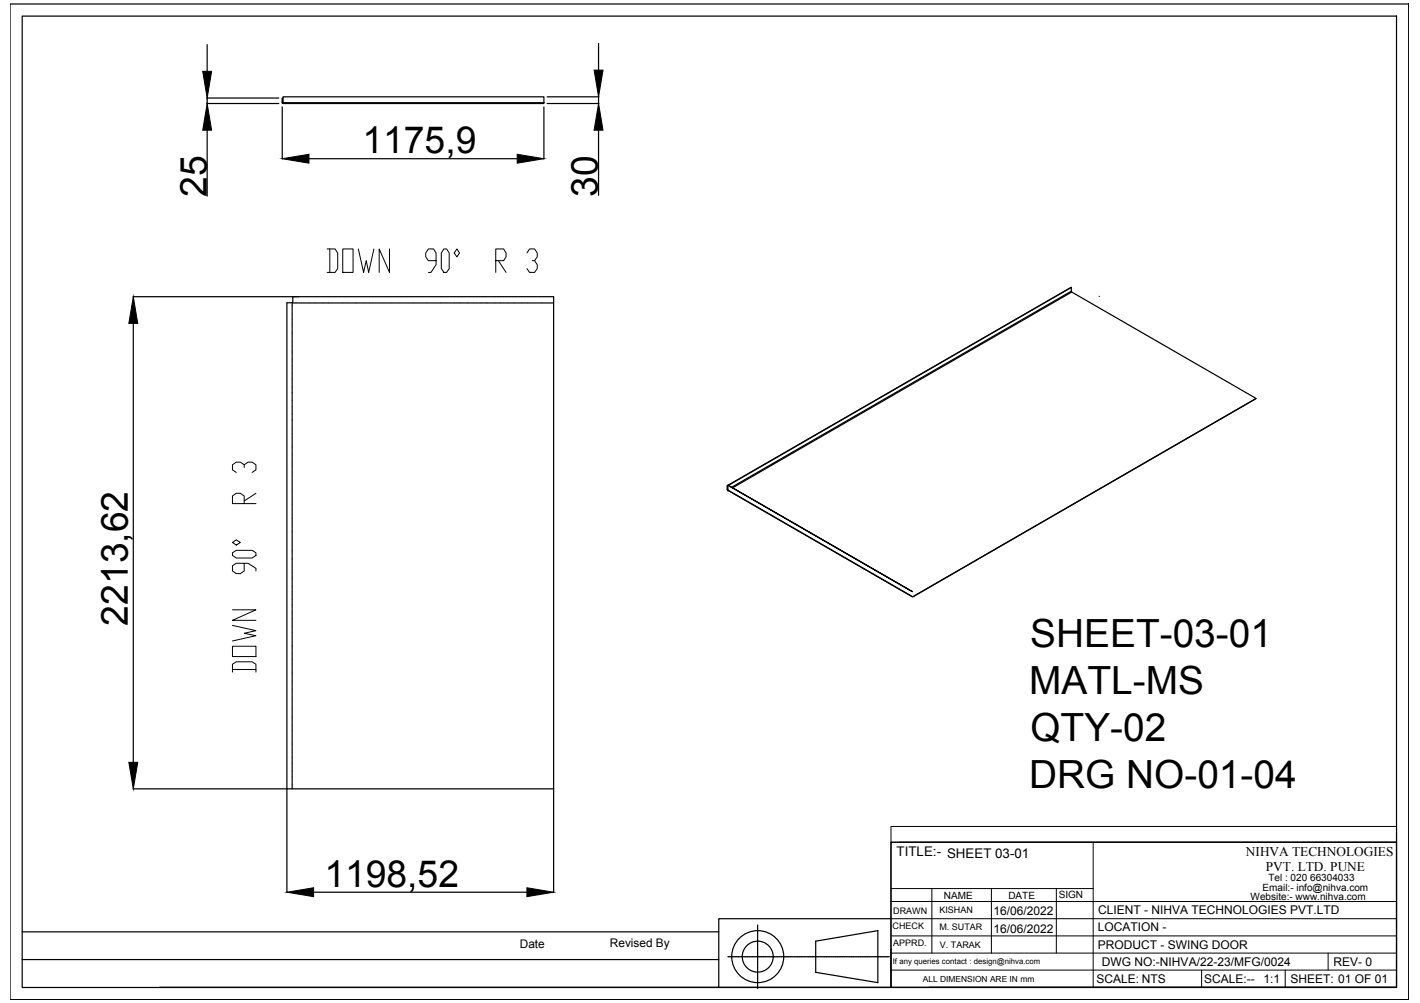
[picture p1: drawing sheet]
<svg xmlns="http://www.w3.org/2000/svg" width="297mm" height="210mm" viewBox="0 0 297 210" stroke-linecap="round" stroke-linejoin="round" font-family="sans-serif">
<!-- layer: 0 -->
<g fill="none" stroke="#000" stroke-width=".25">
<path d="M2.1 .8h292.6v208.4h-292.6zM4.6 3.4h287.5v203.3h-287.5zM43.3 9.3v5.6M125.2 9.1v5.6M43.3 21.7h15M43.3 20.5h15M43.3 20.5v1.2M43.3 27.2v13.8M59 21.5l.2 .2M59 21.5v-1l.1 1M59 21.5h.1M59 22.4v10.9"/>
<path d="M59.1 21.5l.1 .1M59.2 21.5v.2h54.6v-.2M59.2 21.5v-1.2h54.6v1.2M59.2 21.5h54.6M64.6 33.2h43.6M113.8 22.4v10.9M114.5 20.3h10.8M114.5 21.7h10.8M125.2 20.3v1.4M125.2 27.2v13.7M27.8 62.1h34.8M27.9 67.7v91.8"/>
<path d="M61.1 63.4v.6M61.1 64v.2M61.1 64.3v.6M61.1 65v.1M61.1 65.2v.6M61.1 65.9v.2M61.1 66.2v.6M61.1 66.9v.1M61.1 67.1v.6M61.1 67.8v.1M61.1 68.1v.6M61.1 68.8v.1"/>
<path d="M61.1 69v.6M61.1 69.7v.1M61.1 70v.6M61.1 70.7v.1M61.1 70.9v.6M61.1 71.6v.1M61.1 71.9v.6M61.1 72.5v.2M61.1 72.8v.6M61.1 73.5v.1M61.1 73.7v.6M61.1 74.5v.1"/>
<path d="M61.1 74.7v.6M61.1 75.4v.1M61.1 75.6v.6M61.1 76.4v.1M61.1 76.6v.6M61.1 77.3v.1M61.1 77.5v.6M61.1 78.2v.1M61.1 78.5v.6M61.1 79.2v.1M61.1 79.4v.6M61.2 62.1h54.6v103h-55.8v-101.7h1.2z"/>
<path d="M61.2 63.4h.7M62 63.4h.1M62.2 63.4h.6M62.9 63.4h.2M63.1 63.4h.6M63.9 63.4h.1M64.1 63.4h.6M64.8 63.4h.1M65.1 63.4h.5M65.8 63.4h.1M66 63.4h.6M66.7 63.4h.1"/>
<path d="M67 63.4h.5M67.6 63.4h.2M67.9 63.4h.6M68.6 63.4h.1M68.8 63.4h.6M69.5 63.4h.2M69.8 63.4h.6M70.5 63.4h.1M70.7 63.4h.6M71.4 63.4h.2M71.7 63.4h.5M72.4 63.4h.1"/>
<path d="M72.6 63.4h.6M73.3 63.4h.1M73.6 63.4h.6M74.3 63.4h.1M74.5 63.4h.6M75.2 63.4h.1M75.5 63.4h.6M76.2 63.4h.1M76.4 63.4h.6M77.1 63.4h.1M77.3 63.4h.6M78 63.4h.2"/>
<path d="M78.3 63.4h.6M79 63.4h.1M79.2 63.4h.6M80 63.4h.1M80.2 63.4h.6M80.9 63.4h.1M81.1 63.4h.6M81.9 63.4h.1M82.1 63.4h.6M82.8 63.4h.1M83 63.4h.6M83.7 63.4h.1"/>
<path d="M84 63.4h.6M84.7 63.4h.1M84.9 63.4h.6M85.6 63.4h.2M85.9 63.4h.6M86.6 63.4h.1M86.8 63.4h.6M87.5 63.4h.1M87.7 63.4h.6M88.5 63.4h.1M88.7 63.4h.6M89.4 63.4h.1"/>
<path d="M89.6 63.4h.6M90.4 63.4h.1M90.6 63.4h.6M91.3 63.4h.1M91.6 63.4h.5M92.2 63.4h.2M92.5 63.4h.6M93.2 63.4h.1M93.4 63.4h.6M94.1 63.4h.2M94.4 63.4h.6M95.1 63.4h.1"/>
<path d="M95.3 63.4h.6M96 63.4h.2M96.3 63.4h.5M97 63.4h.1M97.2 63.4h.6M97.9 63.4h.1M98.2 63.4h.5M98.9 63.4h.1M99.1 63.4h.6M99.8 63.4h.1M100.1 63.4h.6M100.7 63.4h.2"/>
<path d="M101 63.4h.6M101.7 63.4h.1M101.9 63.4h.6M102.6 63.4h.2M102.9 63.4h.6M103.6 63.4h.1M103.8 63.4h.6M104.5 63.4h.2M104.8 63.4h.6M105.5 63.4h.1M105.7 63.4h.6M106.4 63.4h.1"/>
<path d="M106.7 63.4h.6M107.4 63.4h.1M107.6 63.4h.6M108.3 63.4h.1M108.6 63.4h.6M109.2 63.4h.2M109.5 63.4h.6M110.2 63.4h.1M110.4 63.4h.6M111.2 63.4h.1M111.4 63.4h.6M112.1 63.4h.1"/>
<path d="M112.3 63.4h.6M113.1 63.4h.1M113.3 63.4h.6M114 63.4h.1M114.2 63.4h.6M115 63.4h.1M115.2 63.4h.6M224.1 60.1v.8l-71 41.1M224.1 60.9l.1 .2M229.9 62h.1M61.1 80.1v.1M61.1 80.4v.6"/>
<path d="M61.1 81.1v.1M61.1 81.3v.6M61.1 82v.2M61.1 82.2v.6M61.1 83v.1M61.1 83.2v.6M61.1 83.9v.1M61.1 84.1v.6M61.1 84.9v.1M61.1 85.1v.6M61.1 85.8v.1M61.1 86v.6"/>
<path d="M61.1 86.7v.2M61.1 87v.6M61.1 87.7v.1M61.1 87.9v.6M61.1 88.6v.2M61.1 88.9v.6M61.1 89.6v.1M61.1 89.8v.6M61.1 90.5v.2M61.1 90.7v.6M61.1 91.5v.1M61.1 91.7v.6"/>
<path d="M61.1 92.4v.1M61.1 92.7v.5M61.1 93.4v.1M61.1 93.6v.6M61.1 94.3v.1M61.1 94.6v.6M61.1 95.3v.1M61.1 95.5v.6M61.1 96.2v.1M61.1 96.4v.6M61.1 97.1v.2M61.1 97.4v.6"/>
<path d="M61.1 98.1v.1M61.1 98.3v.6M61.1 99v.2M61.1 99.3v.6M61.1 100v.1M262.7 83.4l-71.7 41.5M61.1 100.2v.6M61.1 101h.1M61.1 101.2v.6M61.1 101.9v.1M61.1 102.1v.6M61.1 102.8v.1"/>
<path d="M61.1 103.1v.6M61.1 103.8v.1M61.1 104v.6M61.1 104.7v.1M61.1 105v.6M61.1 105.6v.2M61.1 105.9v.6M61.1 106.6v.1M61.1 106.8v.6M61.1 107.6v.1M61.1 107.8v.6M61.1 108.5v.1"/>
<path d="M61.1 108.7v.6M61.1 109.5h.1M61.1 109.7v.6M61.1 110.4v.1M61.1 110.6v.6M61.1 111.3v.1M61.1 111.6v.6M61.1 112.3v.1M61.1 112.5v.6M61.1 113.2v.2M61.1 113.5v.6M61.1 114.2v.1"/>
<path d="M61.1 114.4v.6M61.1 115.1v.2M61.1 115.3v.6M61.1 116.1v.1M61.1 116.3v.6M61.1 117v.1M61.1 117.2v.6M61.1 118v.1M61.1 118.2v.6M61.1 118.9v.1M61.1 119.2v.5M61.1 119.8v.2"/>
<path d="M152.1 101.7l.1 .8M152.1 101.7h.1M152.1 101.7l.2-.1-.1 .1M152.1 102.5l.2 .2M152.2 101.7l.1 .7M152.2 102.5l.1 .1M152.3 102.7h.1M152.3 102.5v.1M152.3 102.6h.1M152.3 102.6l38.6 22.3M152.3 101.6l71.8-41.5-71.8 41.4v1.1l38.5 22.2M153.2 102.1l71-41 38.5 22.3-71.7 41.5"/>
<path d="M61.1 120.1v.6M61.1 120.8v.1M61.1 121v.6M61.1 121.7v.2M61.1 122v.6M61.1 122.7v.1M61.1 122.9v.6M61.1 123.6v.2M61.1 123.9v.5M61.1 124.6v.1M61.1 124.8v.6M61.1 125.5v.1"/>
<path d="M61.1 125.8v.6M61.1 126.5v.1M61.1 126.7v.6M61.1 127.4v.1M61.1 127.7v.6M61.1 128.3v.2M61.1 128.6v.6M61.1 129.3v.1M61.1 129.5v.6M61.1 130.2v.2M61.1 130.5v.6M61.1 131.2v.1"/>
<path d="M61.1 131.4v.6M61.1 132.2v.1M61.1 132.4v.6M61.1 133.1v.1M61.1 133.3v.6M61.1 134.1h.1M61.1 134.3v.6M61.1 135v.1M61.1 135.2v.6M61.1 135.9v.1M61.1 136.2v.6M61.1 136.9v.1"/>
<path d="M61.1 137.1v.6M61.1 137.8v.2M61.1 138v.6M61.1 138.8v.1M61.1 139v.6M61.1 139.7v.1M61.1 139.9v.6M190.8 123.8l-38.5-22.3 38.6 22.3M61.1 140.7v.1M61.1 140.9v.6M61.1 141.6v.1M61.1 141.8v.6"/>
<path d="M61.1 142.6h.1M61.1 142.8v.6M61.1 143.5v.1M61.1 143.7v.6M61.1 144.4v.2M61.1 144.7v.6M61.1 145.4v.1M61.1 145.6v.6M61.1 146.3v.2M61.1 146.6v.5M61.1 147.3v.1M61.1 147.5v.6"/>
<path d="M61.1 148.2v.1M61.1 148.4v.6M61.1 149.2v.1M61.1 149.4v.6M61.1 150.1v.1M61.1 150.4v.5M61.1 151.1v.1M61.1 151.3v.6M61.1 152v.1M61.1 152.3v.6M61.1 152.9v.2M61.1 153.2v.6"/>
<path d="M61.1 153.9v.1M61.1 154.1v.6M61.1 154.8v.2M61.1 155.1v.6M61.1 155.8v.1M61.1 156v.6M61.1 156.7v.1M61.1 157v.6M61.1 157.7v.1M61.1 157.9v.6M61.1 158.6v.1M61.1 158.9v.6"/>
<path d="M61.1 159.6v.1M61.1 159.8v.6M27.8 165.1h32.2M60 165.1v21.7M61.1 160.5v.1M61.1 160.8v.6M61.1 161.4v.2M61.1 161.7v.6M61.1 162.4v.1M61.1 162.6v.6M61.1 163.4v.1M61.1 163.6v.6"/>
<path d="M61.1 164.3v.1M61.1 164.5v.6M115.8 165.1v21.7M186.4 176.3h105.7v30.3h-105.7zM4.6 195h145.8M65.6 186.7h44.6M158.5 193.6v1.1M158.5 194.8v.3M158.5 195.2v.4M158.5 195.7h.1M158.5 195.8v.4M158.5 196.3v1.2"/>
<path d="M158.5 197.6v.4M158.5 198.1h.1M158.5 198.2v.4M158.5 198.7v.3M158.5 199.1v1.2M170.6 197l13-2.2v10.8l-13-2.1zM186.4 192.3h-36v14.3h-117M4.6 200.8h145.8M150.4 206.6h36M152.3 200.2h.3M152.7 200.2h1.2M154 200.2h.4"/>
<path d="M154.5 200.2h.3M154.9 200.2h.1M155.1 200.2h.3M155.5 200.2h1.2M156.8 200.2h.4M157.3 200.2h.4M157.8 200.2h.1M157.9 200.2h.4M158.4 200.2h1.2M158.5 200.4v.4M158.5 200.9h.1M158.5 201v.4"/>
<path d="M158.5 201.5v.4M158.5 202v1.2M158.5 203.3v.4M158.5 203.7v.1M158.5 203.9v.3M158.5 204.3v1.7M158.5 206.1v.4M158.5 206.6h.1M158.5 206.7v.2M159.7 200.2h.3M160.1 200.2h.1M160.3 200.2h.2"/>
<path d="M160.6 200.2h.1M160.7 200.2h.4M161.2 200.2h1.2M162.5 200.2h.4M163 200.2h.1M163.1 200.2h.4M163.6 200.2h.3M164 200.2h1.3M165.3 200.2h.4M165.8 200.2h.1M165.9 200.2h.4M166.4 200.2h1.7"/>
<path d="M168.2 200.2h.4M168.6 200.2h.1M168.8 200.2h.3M169.2 200.2h1.7M171 200.2h.4M171.5 200.2h.1M171.6 200.2h.4M172.1 200.2h1.7M173.8 200.2h.4M174.3 200.2h.1M174.4 200.2h.4M174.9 200.2h1.2"/>
<path d="M176.2 200.2h.4M176.7 200.2h.4M177.2 200.2h.1M177.3 200.2h.4M177.7 200.2h1.3M179.1 200.2h.3M179.5 200.2h.4M180 200.2h.1M180.1 200.2h.4M180.6 200.2h1.2M181.9 200.2h.4M182.4 200.2h.1"/>
<path d="M182.5 200.2h.2M182.8 200.2h.1M183 200.2h.3M183.4 200.2h1.2M184.7 200.2h.4M185.2 200.2h.1M185.3 200.2h.4M185.8 200.2h.2M194.3 206.6h97.8"/>
<circle cx="158.5" cy="200.2" r="5.4"/>
<circle cx="158.5" cy="200.2" r="3.2"/>
</g>
<path d="M42.4 14.9h1.9l-1 5.6zM124.3 14.7h1.8l-.9 5.6zM43.3 21.7l1 5.5h-1.9zM59 33.2l5.6-.9v1.8zM108.2 32.3l5.6 .9-5.6 .9zM125.2 21.7l.9 5.5h-1.8zM27.9 62.1l.9 5.6h-1.8zM27 159.5h1.8l-.9 5.6zM60 186.7l5.6-.9v1.8zM110.2 185.8l5.6 .9-5.6 .9z" fill="#000" stroke="#000" stroke-width=".21"/>
<g fill="none" stroke="#000" stroke-width=".21">
<path d="M186.4 173h105.7v3.3h-105.7zM186.4 176.3v30.3M188.2 176.3h103.9M228.7 176.3v30.3M186.4 199.5h105.7M186.4 195.9h105.7M186.4 192.3h105.7M186.4 188.7h105.7M186.4 186h42.3M194.9 186v13.5M207.4 186v13.5M221 186v13.5"/>
<path d="M277.8 199.5v3.5M186.4 203h105.7M251.4 203v3.6M268.8 203v3.6"/>
</g>
<g font-size="8.8">
<text x="67.4" y="58.2">DOWN 90° R 3</text>
<text x="54.3" y="141.8" transform="rotate(-90 54.3 141.8)">DOWN 90° R 3</text>
</g>
<g font-size="8.1">
<text x="215.5" y="135.5">SHEET-03-01</text>
<text x="215.3" y="145.3">MATL-MS</text>
<text x="215.5" y="155.1">QTY-02</text>
<text x="215.3" y="164.9">DRG NO-01-04</text>
</g>
<g font-size="7.8">
<text x="75.8" y="32.1">1175,9</text>
<text x="43.3" y="41.2" transform="rotate(-90 43.3 41.2)">25</text>
<text x="125.1" y="41.2" transform="rotate(-90 125.1 41.2)">30</text>
<text x="26.7" y="130.9" transform="rotate(-90 26.7 130.9)">2213,62</text>
<text x="67.8" y="185.6">1198,52</text>
</g>
<g font-size="2.8">
<text x="187.6" y="179.2">TITLE:- SHEET 03-01</text>
<text x="260.6" y="179.1">NIHVA TECHNOLOGIES</text>
<text x="264.8" y="182.3">PVT. LTD. PUNE</text>
</g>
<g font-size="2.5">
<text x="207.8" y="191.6">16/06/2022</text>
<text x="229.7" y="191.3">CLIENT - NIHVA TECHNOLOGIES PVT.LTD</text>
<text x="207.8" y="195.2">16/06/2022</text>
<text x="229.6" y="194.9">LOCATION -</text>
<text x="108.7" y="198.5">Date</text>
<text x="127.6" y="198.2">Revised By</text>
<text x="229.6" y="198.5">PRODUCT - SWING DOOR</text>
<text x="230.5" y="202.1">DWG NO:-NIHVA/22-23/MFG/0024</text>
<text x="279" y="202.1">REV- 0</text>
<text x="229.3" y="205.7">SCALE: NTS</text>
<text x="251.9" y="205.7">SCALE:--</text>
<text x="264.3" y="205.7">1:1</text>
<text x="269.9" y="205.7">SHEET: 01 OF 01</text>
</g>
<g font-size="2.1">
<text x="265.3" y="184.4">Tel : 020 66304033</text>
<text x="197.4" y="188.1">NAME</text>
<text x="210.9" y="188.2">DATE</text>
<text x="221.5" y="188">SIGN</text>
<text x="261.6" y="188.4">Website:- www.nihva.com</text>
<text x="264.1" y="186.5">Email:- info@nihva.com</text>
</g>
<g font-size="1.9">
<text x="186.8" y="191.2">DRAWN</text>
<text x="196.5" y="191.1">KISHAN</text>
<text x="186.7" y="194.4">CHECK</text>
<text x="186.8" y="198">APPRD.</text>
<text x="196.5" y="194.7">M. SUTAR</text>
<text x="196.6" y="198.3">V. TARAK</text>
</g>
<text font-size="1.8" x="193" y="205.4">ALL DIMENSION ARE IN mm</text>
<text font-size="1.6" x="186.8" y="201.7">If any queries contact : design@nihva.com</text>
</svg>
